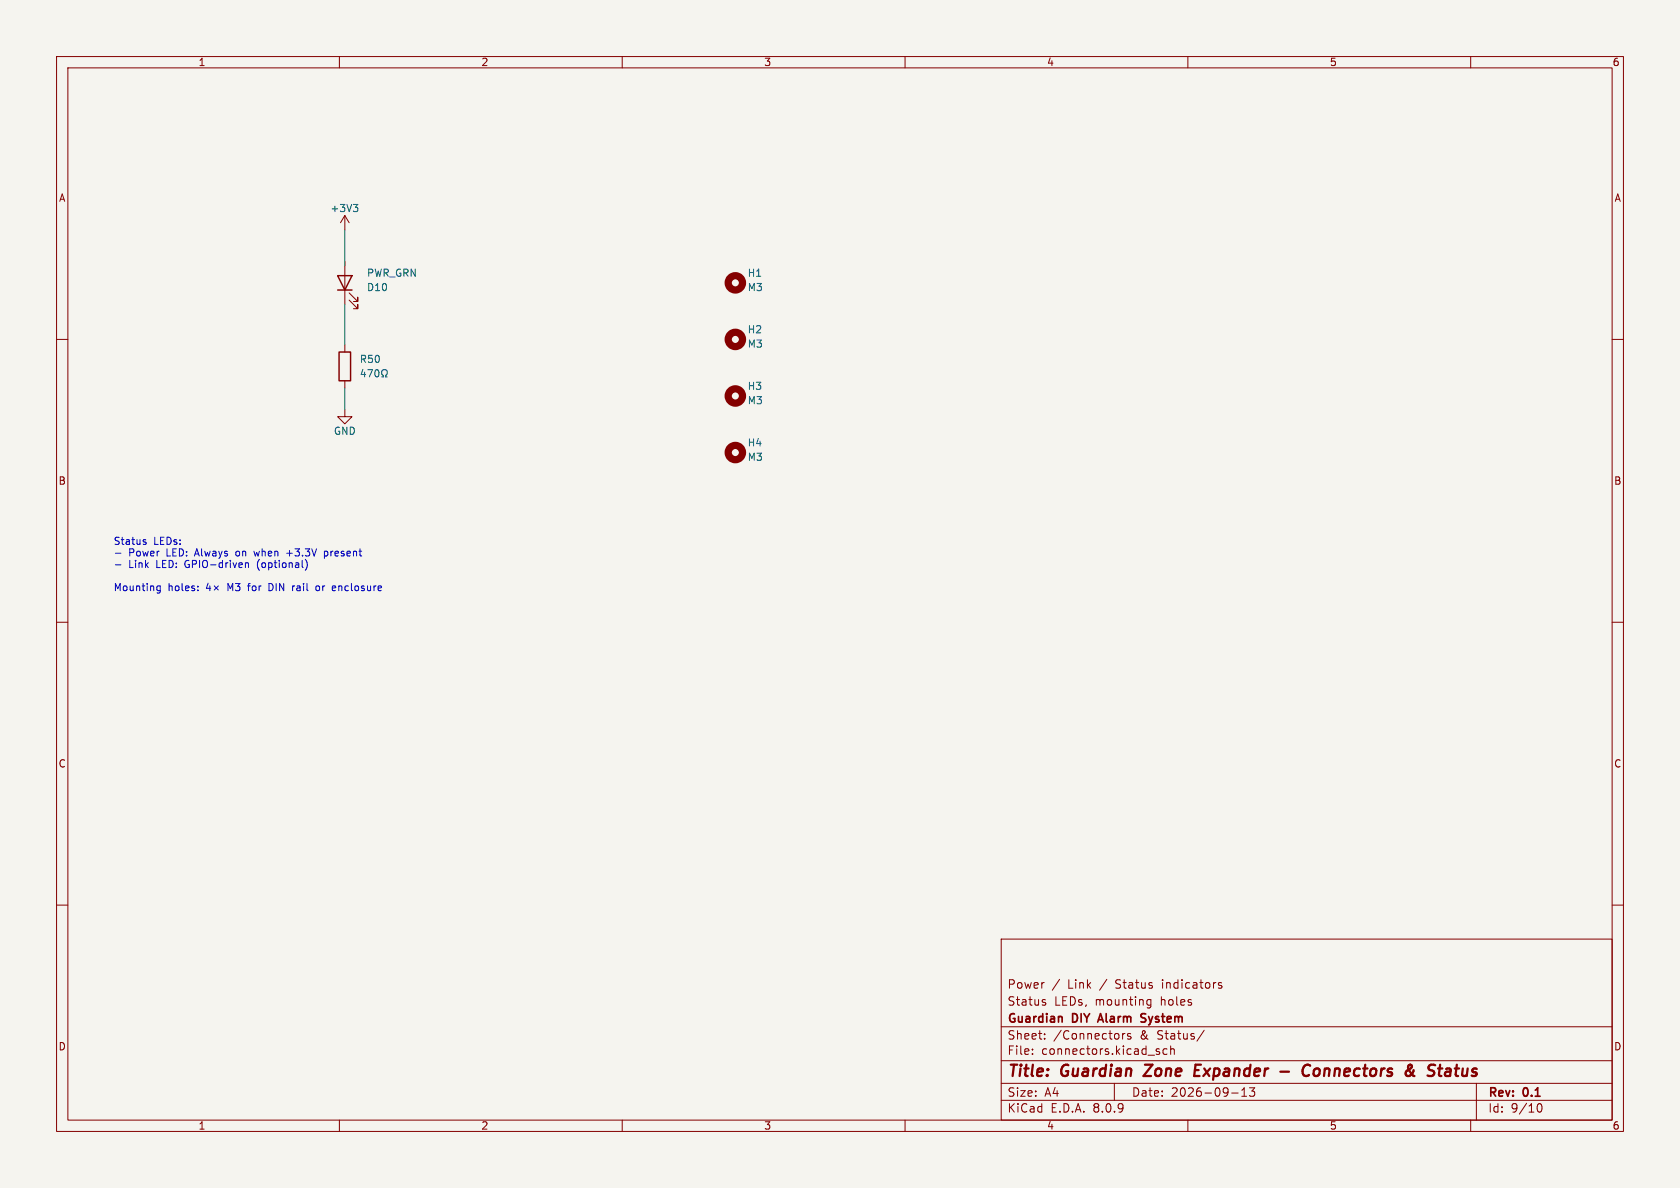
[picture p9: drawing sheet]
(kicad_sch (version 20231120) (generator eeschema)

 (paper "A4")

 (title_block
  (title "Guardian Zone Expander - Connectors & Status")
  (date "2026-09-13")
  (rev "0.1")
  (company "Guardian DIY Alarm System")
  (comment 1 "Status LEDs, mounting holes")
  (comment 2 "Power / Link / Status indicators"))

 (lib_symbols
  (symbol "Device:LED" (pin_numbers hide) (pin_names (offset 1.016) hide) (in_bom yes) (on_board yes)
   (property "Reference" "D" (at 0 2.54 0) (effects (font (size 1.27 1.27))))
   (property "Value" "LED" (at 0 -2.54 0) (effects (font (size 1.27 1.27))))
   (property "Footprint" "" (at 0 0 0) (effects (font (size 1.27 1.27)) hide))
   (property "Datasheet" "~" (at 0 0 0) (effects (font (size 1.27 1.27)) hide))
   (symbol "LED_0_1"
    (polyline (pts (xy -1.27 -1.27) (xy -1.27 1.27)) (stroke (width 0.254) (type default)) (fill (type none)))
    (polyline (pts (xy -1.27 0) (xy 1.27 0)) (stroke (width 0) (type default)) (fill (type none)))
    (polyline (pts (xy 1.27 -1.27) (xy 1.27 1.27) (xy -1.27 0) (xy 1.27 -1.27)) (stroke (width 0.254) (type default)) (fill (type none)))
    (polyline (pts (xy -3.048 -0.762) (xy -4.572 -2.286) (xy -3.81 -2.286) (xy -4.572 -2.286) (xy -4.572 -1.524)) (stroke (width 0) (type default)) (fill (type none)))
    (polyline (pts (xy -1.778 -0.762) (xy -3.302 -2.286) (xy -2.54 -2.286) (xy -3.302 -2.286) (xy -3.302 -1.524)) (stroke (width 0) (type default)) (fill (type none))))
   (symbol "LED_1_1"
    (pin passive line (at -3.81 0 0) (length 2.54) (name "K" (effects (font (size 1.27 1.27)))) (number "1" (effects (font (size 1.27 1.27)))))
    (pin passive line (at 3.81 0 180) (length 2.54) (name "A" (effects (font (size 1.27 1.27)))) (number "2" (effects (font (size 1.27 1.27)))))))
  (symbol "Device:R" (pin_numbers hide) (pin_names (offset 0)) (in_bom yes) (on_board yes)
   (property "Reference" "R" (at 2.032 0 90) (effects (font (size 1.27 1.27))))
   (property "Value" "R" (at 0 0 90) (effects (font (size 1.27 1.27))))
   (property "Footprint" "" (at -1.778 0 90) (effects (font (size 1.27 1.27)) hide))
   (property "Datasheet" "~" (at 0 0 0) (effects (font (size 1.27 1.27)) hide))
   (symbol "R_0_1"
    (rectangle (start -1.016 -2.54) (end 1.016 2.54) (stroke (width 0.254) (type default)) (fill (type none))))
   (symbol "R_1_1"
    (pin passive line (at 0 3.81 270) (length 1.27) (name "~" (effects (font (size 1.27 1.27)))) (number "1" (effects (font (size 1.27 1.27)))))
    (pin passive line (at 0 -3.81 90) (length 1.27) (name "~" (effects (font (size 1.27 1.27)))) (number "2" (effects (font (size 1.27 1.27)))))))
  (symbol "Mechanical:MountingHole" (pin_names (offset 1.016)) (in_bom yes) (on_board yes)
   (property "Reference" "H" (at 0 5.08 0) (effects (font (size 1.27 1.27))))
   (property "Value" "MountingHole" (at 0 3.175 0) (effects (font (size 1.27 1.27))))
   (property "Footprint" "" (at 0 0 0) (effects (font (size 1.27 1.27)) hide))
   (property "Datasheet" "~" (at 0 0 0) (effects (font (size 1.27 1.27)) hide))
   (symbol "MountingHole_0_1"
    (circle (center 0 0) (radius 1.27) (stroke (width 1.27) (type default)) (fill (type none)))))
  (symbol "power:+3V3" (power) (pin_names (offset 0)) (in_bom yes) (on_board yes)
   (property "Reference" "#PWR" (at 0 -3.81 0) (effects (font (size 1.27 1.27)) hide))
   (property "Value" "+3V3" (at 0 3.556 0) (effects (font (size 1.27 1.27))))
   (property "Footprint" "" (at 0 0 0) (effects (font (size 1.27 1.27)) hide))
   (property "Datasheet" "" (at 0 0 0) (effects (font (size 1.27 1.27)) hide))
   (symbol "+3V3_0_1"
    (polyline (pts (xy -0.762 1.27) (xy 0 2.54)) (stroke (width 0) (type default)) (fill (type none)))
    (polyline (pts (xy 0 0) (xy 0 2.54)) (stroke (width 0) (type default)) (fill (type none)))
    (polyline (pts (xy 0 2.54) (xy 0.762 1.27)) (stroke (width 0) (type default)) (fill (type none))))
   (symbol "+3V3_1_1"
    (pin power_in line (at 0 0 90) (length 0) hide (name "+3V3" (effects (font (size 1.27 1.27)))) (number "1" (effects (font (size 1.27 1.27)))))))
  (symbol "power:GND" (power) (pin_names (offset 0)) (in_bom yes) (on_board yes)
   (property "Reference" "#PWR" (at 0 -6.35 0) (effects (font (size 1.27 1.27)) hide))
   (property "Value" "GND" (at 0 -3.81 0) (effects (font (size 1.27 1.27))))
   (property "Footprint" "" (at 0 0 0) (effects (font (size 1.27 1.27)) hide))
   (property "Datasheet" "" (at 0 0 0) (effects (font (size 1.27 1.27)) hide))
   (symbol "GND_0_1"
    (polyline (pts (xy 0 0) (xy 0 -1.27) (xy 1.27 -1.27) (xy 0 -2.54) (xy -1.27 -1.27) (xy 0 -1.27)) (stroke (width 0) (type default)) (fill (type none))))
   (symbol "GND_1_1"
    (pin power_in line (at 0 0 270) (length 0) hide (name "GND" (effects (font (size 1.27 1.27)))) (number "1" (effects (font (size 1.27 1.27))))))))

 (text "Status LEDs:\n- Power LED: Always on when +3.3V present\n- Link LED: GPIO-driven (optional)\n\nMounting holes: 4× M3 for DIN rail or enclosure" (at 20 100 0) (effects (font (size 1.27 1.27)) (justify left))
  (uuid "text-conn-notes"))

 (symbol (lib_id "Device:LED") (at 60.96 50 90) (unit 1) (in_bom yes) (on_board yes) (dnp no)
  (uuid led-pwr-001)
  (property "Reference" "D10" (at 64.77 50.8 90) (effects (font (size 1.27 1.27)) (justify right)))
  (property "Value" "PWR_GRN" (at 64.77 48.26 90) (effects (font (size 1.27 1.27)) (justify right)))
  (property "Footprint" "LED_SMD:LED_0805_2012Metric" (at 60.96 50 0) (effects (font (size 1.27 1.27)) hide))
  (property "Datasheet" "~" (at 60.96 50 0) (effects (font (size 1.27 1.27)) hide)) (pin "1" (uuid led-pwr-1)) (pin "2" (uuid led-pwr-2)))

 (symbol (lib_id "Device:R") (at 60.96 64.77 0) (unit 1) (in_bom yes) (on_board yes) (dnp no)
  (uuid led-res-001)
  (property "Reference" "R50" (at 63.5 63.5 0) (effects (font (size 1.27 1.27)) (justify left)))
  (property "Value" "470Ω" (at 63.5 66.04 0) (effects (font (size 1.27 1.27)) (justify left)))
  (property "Footprint" "Resistor_SMD:R_0805_2012Metric" (at 59.182 64.77 90) (effects (font (size 1.27 1.27)) hide))
  (property "Datasheet" "~" (at 60.96 64.77 0) (effects (font (size 1.27 1.27)) hide)) (pin "1" (uuid led-res-1)) (pin "2" (uuid led-res-2)))

 (symbol (lib_id "Mechanical:MountingHole") (at 130 50 0) (unit 1) (in_bom yes) (on_board yes) (dnp no)
  (uuid mh-001)
  (property "Reference" "H1" (at 132.08 48.26 0) (effects (font (size 1.27 1.27)) (justify left)))
  (property "Value" "M3" (at 132.08 50.8 0) (effects (font (size 1.27 1.27)) (justify left)))
  (property "Footprint" "MountingHole:MountingHole_3.2mm_M3" (at 130 50 0) (effects (font (size 1.27 1.27)) hide))
  (property "Datasheet" "~" (at 130 50 0) (effects (font (size 1.27 1.27)) hide)))

 (symbol (lib_id "Mechanical:MountingHole") (at 130 60 0) (unit 1) (in_bom yes) (on_board yes) (dnp no)
  (uuid mh-002)
  (property "Reference" "H2" (at 132.08 58.26 0) (effects (font (size 1.27 1.27)) (justify left)))
  (property "Value" "M3" (at 132.08 60.8 0) (effects (font (size 1.27 1.27)) (justify left)))
  (property "Footprint" "MountingHole:MountingHole_3.2mm_M3" (at 130 60 0) (effects (font (size 1.27 1.27)) hide))
  (property "Datasheet" "~" (at 130 60 0) (effects (font (size 1.27 1.27)) hide)))

 (symbol (lib_id "Mechanical:MountingHole") (at 130 70 0) (unit 1) (in_bom yes) (on_board yes) (dnp no)
  (uuid mh-003)
  (property "Reference" "H3" (at 132.08 68.26 0) (effects (font (size 1.27 1.27)) (justify left)))
  (property "Value" "M3" (at 132.08 70.8 0) (effects (font (size 1.27 1.27)) (justify left)))
  (property "Footprint" "MountingHole:MountingHole_3.2mm_M3" (at 130 70 0) (effects (font (size 1.27 1.27)) hide))
  (property "Datasheet" "~" (at 130 70 0) (effects (font (size 1.27 1.27)) hide)))

 (symbol (lib_id "Mechanical:MountingHole") (at 130 80 0) (unit 1) (in_bom yes) (on_board yes) (dnp no)
  (uuid mh-004)
  (property "Reference" "H4" (at 132.08 78.26 0) (effects (font (size 1.27 1.27)) (justify left)))
  (property "Value" "M3" (at 132.08 80.8 0) (effects (font (size 1.27 1.27)) (justify left)))
  (property "Footprint" "MountingHole:MountingHole_3.2mm_M3" (at 130 80 0) (effects (font (size 1.27 1.27)) hide))
  (property "Datasheet" "~" (at 130 80 0) (effects (font (size 1.27 1.27)) hide)))

 (wire (pts (xy 60.96 40.64) (xy 60.96 46.99)) (stroke (width 0) (type default))
  (uuid wire-led-001))
 (wire (pts (xy 60.96 53.81) (xy 60.96 60.96)) (stroke (width 0) (type default))
  (uuid wire-led-002))
 (wire (pts (xy 60.96 68.58) (xy 60.96 72.39)) (stroke (width 0) (type default))
  (uuid wire-led-003))

 (symbol (lib_id "power:+3V3") (at 60.96 40.64 0) (unit 1) (in_bom yes) (on_board yes) (dnp no)
  (uuid pwr-3v3-led-001)
  (property "Reference" "#PWR060" (at 60.96 44.45 0) (effects (font (size 1.27 1.27)) hide))
  (property "Value" "+3V3" (at 60.96 36.83 0) (effects (font (size 1.27 1.27))))
  (property "Footprint" "" (at 60.96 40.64 0) (effects (font (size 1.27 1.27)) hide))
  (property "Datasheet" "" (at 60.96 40.64 0) (effects (font (size 1.27 1.27)) hide)) (pin "1" (uuid pwr-3v3-led-1)))

 (symbol (lib_id "power:GND") (at 60.96 72.39 0) (unit 1) (in_bom yes) (on_board yes) (dnp no)
  (uuid gnd-led-001)
  (property "Reference" "#PWR061" (at 60.96 78.74 0) (effects (font (size 1.27 1.27)) hide))
  (property "Value" "GND" (at 60.96 76.2 0) (effects (font (size 1.27 1.27))))
  (property "Footprint" "" (at 60.96 72.39 0) (effects (font (size 1.27 1.27)) hide))
  (property "Datasheet" "" (at 60.96 72.39 0) (effects (font (size 1.27 1.27)) hide)) (pin "1" (uuid gnd-led-1)))

 (sheet_instances (path "" (page "10"))))
